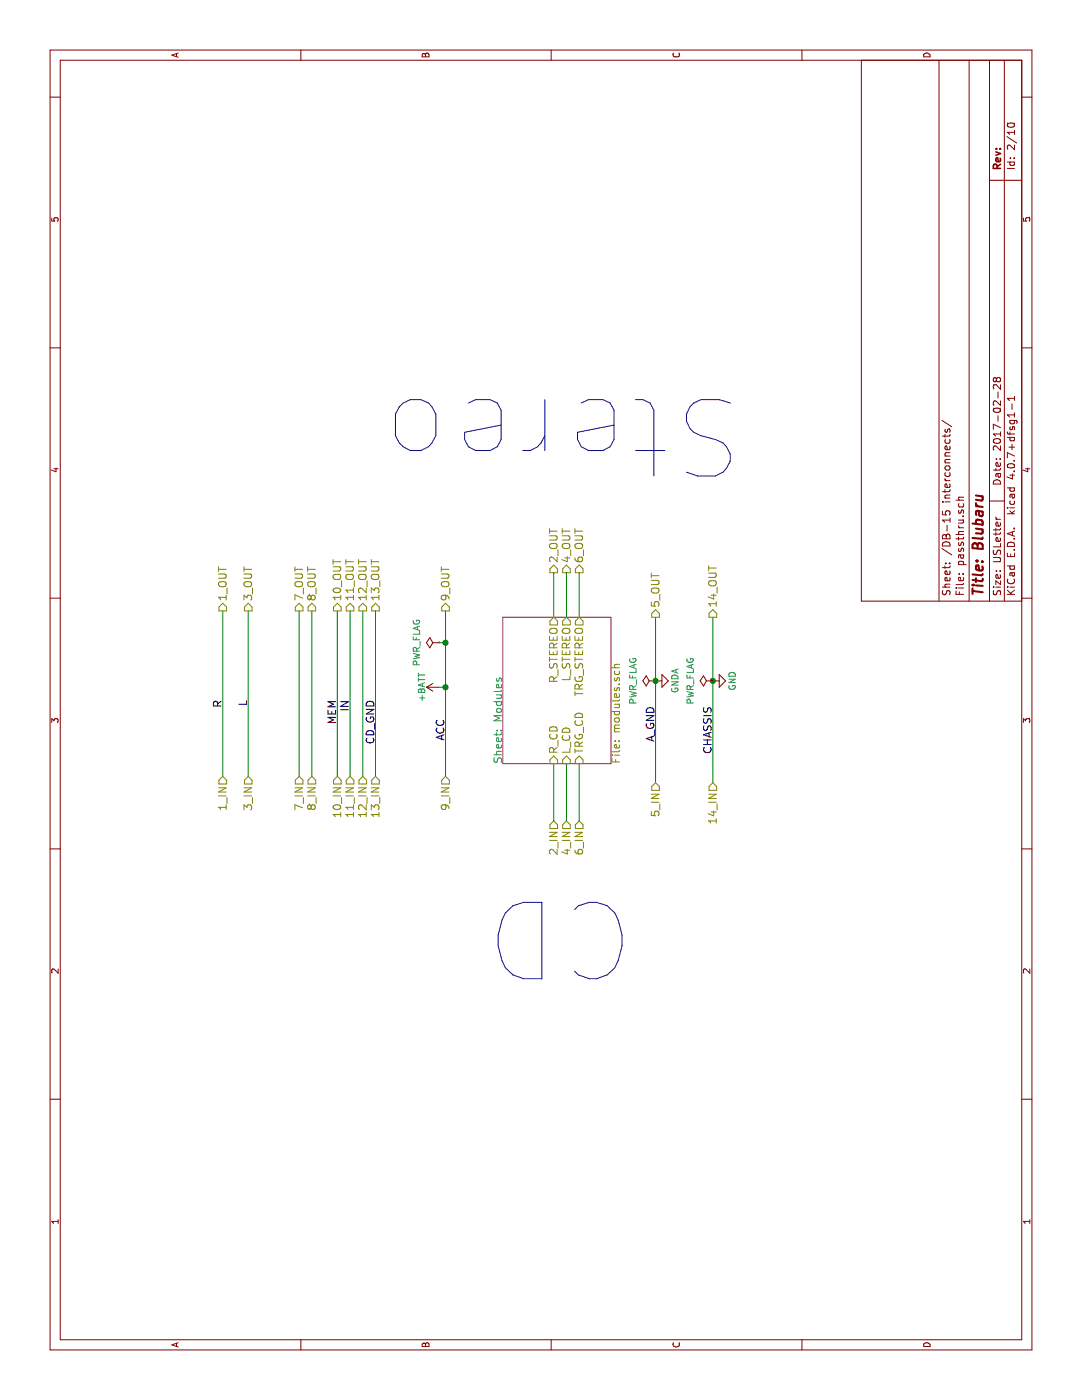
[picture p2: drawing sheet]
EESchema Schematic File Version 2
LIBS:power
LIBS:device
LIBS:transistors
LIBS:conn
LIBS:linear
LIBS:regul
LIBS:74xx
LIBS:cmos4000
LIBS:adc-dac
LIBS:memory
LIBS:xilinx
LIBS:microcontrollers
LIBS:dsp
LIBS:microchip
LIBS:analog_switches
LIBS:motorola
LIBS:texas
LIBS:intel
LIBS:audio
LIBS:interface
LIBS:digital-audio
LIBS:philips
LIBS:display
LIBS:cypress
LIBS:siliconi
LIBS:opto
LIBS:atmel
LIBS:contrib
LIBS:valves
LIBS:blubaru
LIBS:relays
LIBS:switches
LIBS:blubaru-cache
EELAYER 25 0
EELAYER END
$Descr USLetter 11000 8500
encoding utf-8
Sheet 2 10
Title "Blubaru"
Date "2017-02-28"
Rev ""
Comp ""
Comment1 ""
Comment2 ""
Comment3 ""
Comment4 ""
$EndDescr
Wire Wire Line
	4900 1750 6200 1750
Wire Wire Line
	4900 1950 6200 1950
Wire Wire Line
	4850 5150 6150 5150
Wire Wire Line
	4900 2350 6200 2350
Wire Wire Line
	4900 2450 6200 2450
Wire Wire Line
	4900 3500 6200 3500
Wire Wire Line
	4900 2650 6200 2650
Wire Wire Line
	4900 2750 6200 2750
Wire Wire Line
	4900 2850 6200 2850
Wire Wire Line
	4900 2950 6200 2950
Wire Wire Line
	4850 5600 6150 5600
Text HLabel 4900 1750 0    60   Input ~ 0
1_IN
Text HLabel 4550 4350 0    60   Input ~ 0
2_IN
Text HLabel 4900 1950 0    60   Input ~ 0
3_IN
Text HLabel 4550 4450 0    60   Input ~ 0
4_IN
Text HLabel 4850 5150 0    60   Input ~ 0
5_IN
Text HLabel 4550 4550 0    60   Input ~ 0
6_IN
Text HLabel 4900 2350 0    60   Input ~ 0
7_IN
Text HLabel 4900 2450 0    60   Input ~ 0
8_IN
Text HLabel 4900 3500 0    60   Input ~ 0
9_IN
Text HLabel 4900 2650 0    60   Input ~ 0
10_IN
Text HLabel 4900 2750 0    60   Input ~ 0
11_IN
Text HLabel 4900 2850 0    60   Input ~ 0
12_IN
Text HLabel 4900 2950 0    60   Input ~ 0
13_IN
Text HLabel 4850 5600 0    60   Input ~ 0
14_IN
Text HLabel 6200 1750 2    60   Output ~ 0
1_OUT
Text HLabel 6500 4350 2    60   Output ~ 0
2_OUT
Text HLabel 6200 1950 2    60   Output ~ 0
3_OUT
Text HLabel 6500 4450 2    60   Output ~ 0
4_OUT
Text HLabel 6150 5150 2    60   Output ~ 0
5_OUT
Text HLabel 6500 4550 2    60   Output ~ 0
6_OUT
Text HLabel 6200 2350 2    60   Output ~ 0
7_OUT
Text HLabel 6200 2450 2    60   Output ~ 0
8_OUT
Text HLabel 6200 3500 2    60   Output ~ 0
9_OUT
Text HLabel 6200 2650 2    60   Output ~ 0
10_OUT
Text HLabel 6200 2750 2    60   Output ~ 0
11_OUT
Text HLabel 6200 2850 2    60   Output ~ 0
12_OUT
Text HLabel 6200 2950 2    60   Output ~ 0
13_OUT
Text HLabel 6150 5600 2    60   Output ~ 0
14_OUT
Text Label 5500 1950 2    60   ~ 0
L
Text Label 5450 5150 2    60   ~ 0
A_GND
Text Label 5350 3500 2    60   ~ 0
ACC
Text Label 5500 2650 2    60   ~ 0
MEM
Text Label 5500 2750 2    60   ~ 0
IN
Text Label 5500 2950 2    60   ~ 0
CD_GND
Text Label 5450 5600 2    60   ~ 0
CHASSIS
Wire Wire Line
	4550 4350 5000 4350
Wire Wire Line
	4550 4450 5000 4450
Wire Wire Line
	4550 4550 5000 4550
Wire Wire Line
	6150 4350 6500 4350
Wire Wire Line
	6150 4450 6500 4450
Wire Wire Line
	6150 4550 6500 4550
$Sheet
S 5000 3950 1150 850 
U 58B1273D
F0 "Modules" 60
F1 "modules.sch" 60
F2 "L_CD" I L 5000 4450 60 
F3 "R_CD" I L 5000 4350 60 
F4 "L_STEREO" O R 6150 4450 60 
F5 "R_STEREO" O R 6150 4350 60 
F6 "TRG_STEREO" O R 6150 4550 60 
F7 "TRG_CD" I L 5000 4550 60 
$EndSheet
$Comp
L GND #PWR01
U 1 1
P 5650 5600
F 0 "#PWR01" H 5650 5350 50  0001 C CNN
F 1 "GND" H 5650 5450 50  0000 C CNN
F 2 "" H 5650 5600 50  0000 C CNN
F 3 "" H 5650 5600 50  0000 C CNN
	1    5650 5600
	1    0    0    -1  
$EndComp
Connection ~ 5650 5600
$Comp
L PWR_FLAG #FLG02
U 1 1
P 5950 3450
F 0 "#FLG02" H 5950 3545 50  0001 C CNN
F 1 "PWR_FLAG" H 5950 3630 50  0000 C CNN
F 2 "" H 5950 3450 50  0000 C CNN
F 3 "" H 5950 3450 50  0000 C CNN
	1    5950 3450
	1    0    0    -1  
$EndComp
Wire Wire Line
	5950 3450 5950 3500
Connection ~ 5950 3500
Wire Wire Line
	5600 3450 5600 3500
Connection ~ 5600 3500
$Comp
L PWR_FLAG #FLG03
U 1 1
P 5650 5600
F 0 "#FLG03" H 5650 5695 50  0001 C CNN
F 1 "PWR_FLAG" H 5650 5780 50  0000 C CNN
F 2 "" H 5650 5600 50  0000 C CNN
F 3 "" H 5650 5600 50  0000 C CNN
	1    5650 5600
	1    0    0    -1  
$EndComp
Text Notes 3950 5000 1    600  ~ 0
CD
Text Notes 7900 5850 1    600  ~ 0
Stereo
$Comp
L GNDA #PWR04
U 1 1
P 5650 5150
F 0 "#PWR04" H 5650 4900 50  0001 C CNN
F 1 "GNDA" H 5650 5000 50  0000 C CNN
F 2 "" H 5650 5150 50  0000 C CNN
F 3 "" H 5650 5150 50  0000 C CNN
	1    5650 5150
	1    0    0    -1  
$EndComp
$Comp
L PWR_FLAG #FLG05
U 1 1
P 5650 5150
F 0 "#FLG05" H 5650 5245 50  0001 C CNN
F 1 "PWR_FLAG" H 5650 5330 50  0000 C CNN
F 2 "" H 5650 5150 50  0000 C CNN
F 3 "" H 5650 5150 50  0000 C CNN
	1    5650 5150
	1    0    0    -1  
$EndComp
$Comp
L +BATT #PWR06
U 1 1
P 5600 3450
F 0 "#PWR06" H 5600 3300 50  0001 C CNN
F 1 "+BATT" H 5600 3590 50  0000 C CNN
F 2 "" H 5600 3450 50  0001 C CNN
F 3 "" H 5600 3450 50  0001 C CNN
	1    5600 3450
	1    0    0    -1  
$EndComp
Text Label 5500 1750 2    60   ~ 0
R
Connection ~ 5650 5150
$EndSCHEMATC
